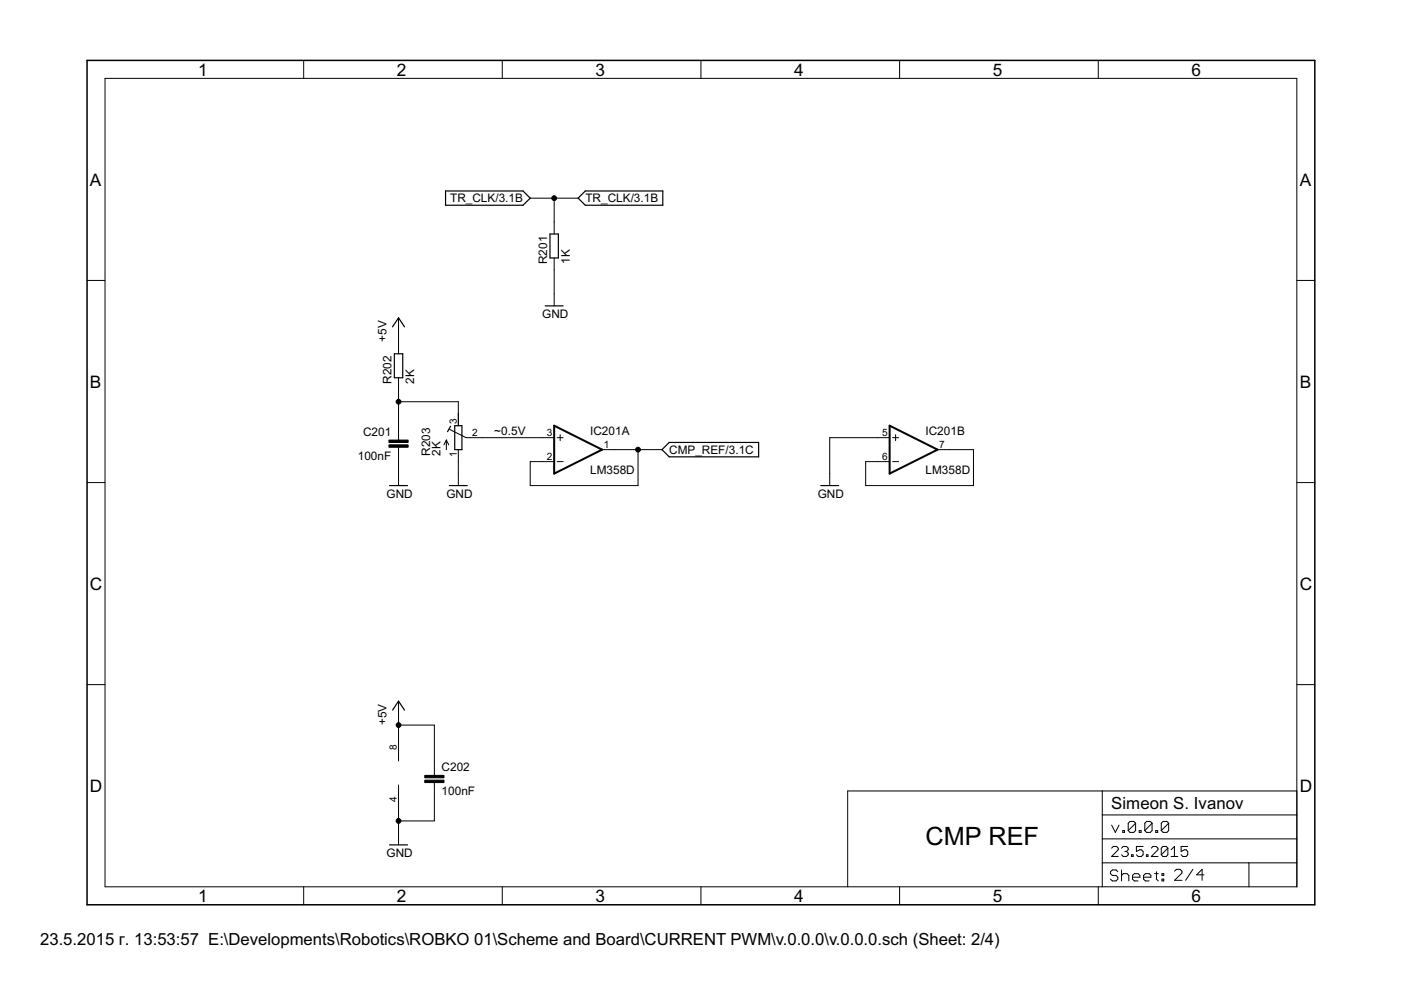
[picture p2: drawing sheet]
<svg xmlns="http://www.w3.org/2000/svg" width="297mm" height="210mm" viewBox="0 0 297 210" stroke-linecap="round" stroke-linejoin="round" font-family="sans-serif">
<g fill="#000" stroke="#000" stroke-width=".25">
<path d="M94.5 40.5v3zM94.5 43.5h16.4zM94.5 40.5h16.4zM110.9 43.5l1.5-1.5zM110.9 40.5l1.5 1.5zM116.6 49.6v5.1zM118.4 49.6v5.1zM116.6 49.6h1.8zM116.6 54.7h1.8zM122.6 42l1.5-1.5zM122.6 42l1.5 1.5zM124.1 40.5h16.4z"/>
<path d="M124.1 43.5h16.4zM140.5 40.5v3zM83.6 75v5.1zM84.5 67.4l-1.3 1.9zM83.6 75h1.8zM84.5 67.4l1.3 1.9zM115.6 64.9h3.8zM85.4 75v5.1zM83.6 80.1h1.8zM95.5 90.4l-.6 1.1zM96.4 90.3v5zM96.4 95.3h1.5z"/>
<path d="M96.4 90.3h.8zM97.2 90.3h.7zM97.9 90.3v5zM140.4 95.3l1.5-1.5zM140.4 95.3l1.5 1.6zM141.9 93.8h18.9zM141.9 96.9h18.9zM160.8 93.8v3.1zM82.6 103h3.8zM95.3 103h3.8zM174 103h3.8zM84.5 148.7l-1.3 1.9z"/>
<path d="M84.5 148.7l1.3 1.9zM82.6 179.1h3.8z"/>
</g>
<g fill="#000" stroke="#000" stroke-width=".21">
<path d="M22.3 16.6v171.4zM64.4 12.8v3.8zM106.5 12.8v3.8zM148.6 12.8v3.8zM190.7 12.8v3.8zM232.9 12.8v3.8zM22.3 16.6h252.7zM18.5 59.5h3.8zM112.4 42h5.1zM117.5 47.1v2.5zM117.5 54.7v2.5zM117.5 57.2v5.1z"/>
<path d="M117.5 42v5.1zM117.5 42h5.1zM275 59.5h3.8zM84.5 72.5v2.5zM84.5 67.4v2.5zM84.5 69.9v2.6zM117.5 62.3v2.6zM84.5 90.3v2.5zM84.5 95.3v2.6zM84.5 92.8v.5zM84.5 94.8v.5zM84.5 80.1v2.5z"/>
<path d="M84.5 97.9v2.5zM84.5 82.6v2.6zM84.5 85.2v5.1zM94.6 93.3v2zM94.6 93.3l-.5 1zM94.6 93.3l.5 1zM97.2 95.3v2.6zM97.2 87.7v2.6zM97.2 85.2v2.5zM84.5 85.2h12.7zM95.3 91l3.5 1.8zM98.8 92.8h.9z"/>
<path d="M99.7 92.8h2.6zM102.3 92.8h12.7zM112.4 97.9v5.1zM115 97.9h2.5zM115 92.8h2.5zM112.4 97.9h2.6zM118.1 92.8h1.3zM118.1 97.9h1.3zM118.8 92.2v1.2zM127.7 95.3h2.5zM130.2 95.3h5.1zM135.3 95.3h5.1z"/>
<path d="M175.9 92.8v7.6zM183.5 97.9v5.1zM186.1 97.9h2.5zM186.1 92.8h2.5zM175.9 92.8h10.2zM183.5 97.9h2.6zM189.3 92.8h1.2zM189.3 97.9h1.2zM189.9 92.2v1.2zM198.8 95.3h2.5zM201.3 95.3h5.1zM18.5 102.3h3.8z"/>
<path d="M84.5 100.4v2.6zM97.2 100.4v2.6zM97.2 97.9v2.5zM112.4 103h22.9zM135.3 95.3v7.7zM175.9 100.4v2.6zM183.5 103h22.9zM206.4 95.3v7.7zM275 102.3h3.8zM18.5 145.2h3.8zM84.5 156.3v5.1zM84.5 148.7v2.5z"/>
<path d="M84.5 151.2v2.5zM84.5 153.7v2.6zM84.5 153.7h7.6zM92.1 153.7v7.7zM275 145.2h3.8zM84.5 166.4v5.1zM84.5 176.6v2.5zM84.5 174.1v2.5zM84.5 171.5v2.6zM84.5 174.1h7.6zM92.1 161.4v2.5zM92.1 166.4v2.6z"/>
<path d="M92.1 163.9v.5zM92.1 165.9v.5zM92.1 169v5.1zM179.7 167.7h54zM233.7 167.7h41.3zM233.7 177.9h41.3zM233.7 172.8v5.1zM233.7 172.8h41.3zM233.7 167.7v5.1zM235.7 174.9l.8 1.6zM236 179.5l-.3 .3zM237.3 174.9l-.8 1.6z"/>
<path d="M236 179.5h.7zM236.7 179.5l.4 .3zM238.1 179.5l-.3 .3zM238 176.1v.4zM238 176.1h.4zM238.1 179.5h.7zM238.4 176.1v.4zM238 176.5h.4zM238.8 179.5l.4 .3zM239.2 174.5v1.6zM239.2 174.5l.4-.3zM239.2 176.1l1.6-1.6z"/>
<path d="M239.2 179.8v.4zM239.6 174.2h.8zM239.2 176.1l.4 .4zM240.4 174.2l.4 .3zM239.6 176.5h.8zM240.8 174.5v1.6zM240.4 176.5l.4-.4zM240.9 179.5v1zM241.5 176.1v.4zM241.5 176.1h.4zM241.9 176.1v.4zM241.5 176.5h.4z"/>
<path d="M240.9 179.5h1.5zM242.7 174.5v1.6zM242.7 174.5l.4-.3zM244.3 174.5l-1.6 1.6zM243.1 174.2h.8zM242.7 176.1l.4 .4zM243.9 174.2l.4 .3zM243.1 176.5h.8zM244.3 174.5v1.6zM244.3 176.1l-.4 .4zM244.5 179.5l-.4 .3zM245 176.1v.4z"/>
<path d="M245 176.1h.4zM244.5 179.5h.7zM245.4 176.1v.4zM245 176.5h.4zM245.2 179.5l.3 .3zM246.2 174.5v1.6zM246.2 174.5l.4-.3zM246.2 176.1l1.6-1.6zM246.5 179.5l-.3 .3zM246.5 179.5h.8zM246.6 174.2h.8zM246.2 176.1l.4 .4z"/>
<path d="M247.3 179.5l.3 .3zM247.4 174.2l.4 .3zM246.6 176.5h.8zM247.6 179.8v1.4zM247.8 174.5v1.6zM247.8 176.1l-.4 .4zM249 179.5v2.1zM250.4 179.5v1zM250.4 179.5h1.4zM275 172.8v5.1zM275 167.7v5.1zM22.3 188h252.7z"/>
<path d="M64.4 188v3.8zM106.5 188v3.8zM148.6 188v3.8zM179.7 167.7v20.3zM190.7 188v3.8zM232.9 188v3.8zM233.7 182.9v5.1zM233.7 177.9v5zM235.4 184.8v.4zM235.4 185.2l.4 .4zM237.1 180.2l-1.4 1.4zM235.4 184.8l.4-.4z"/>
<path d="M235.8 185.6h.8zM235.4 186.4l.4 .4zM235.8 184.4h.8zM236.6 185.6l.4 .4zM235.8 186.8h.8zM236.6 184.4l.4 .4zM237 186v.4zM237 186.4l-.4 .4zM235.7 181.6h1.4zM237.1 179.8v.4zM237.8 184.4v2.4zM237.8 185.6l.4-.4z"/>
<path d="M237.8 181.2l.3 .4zM238.2 185.2h.8zM238.5 180.5h.3zM238.8 180.5l.4 .4zM238.1 181.6h.7zM239 185.2l.3 .4zM239.2 180.2l-.4 .3zM239.2 180.9v.3zM239.2 181.2l-.4 .4zM239.3 185.6v1.2zM239.9 181.2v.4zM239.9 181.2h.3z"/>
<path d="M240.1 185.6v.8zM240.1 185.6l.4-.4zM240.2 181.2v.4zM239.9 181.6h.3zM240.1 186.4l.4 .4zM240.5 185.2h.8zM240.9 180.5l.7-.3zM240.5 186.8h.8zM241.3 185.2l.4 .4zM240.9 181.2l.4 .4zM241.6 180.2h.4zM241.7 185.6v.4z"/>
<path d="M240.1 186h1.6zM242 180.2l.4 .3zM241.3 181.6h.7zM242.4 180.5v.7zM242.4 181.2l-.4 .4zM242.5 185.6v.8zM242.5 185.6l.3-.4zM242.5 186.4l.3 .4zM242.8 185.2h.8zM243.1 181.2v.4zM243.1 181.2h.3zM243.4 181.2v.4z"/>
<path d="M243.1 181.6h.3zM242.8 186.8h.8zM243.6 185.2l.4 .4zM244 185.6v.4zM242.5 186h1.5zM244.1 181.6l1.4-1.4zM244.8 185.2h.8zM245.2 184.8v1.6zM245.2 186.4l.4 .4zM244.1 181.6h1.4zM245.5 179.8v.4zM246.2 179.8v1.4z"/>
<path d="M246.2 181.2l1.4-1.4zM246.4 185.2h.3zM246.4 185.2v.4zM246.4 186.4h.3zM246.4 186.4v.4zM246.2 181.2l.3 .4zM246.7 185.2v.4zM246.4 185.6h.3zM246.7 186.4v.4zM246.4 186.8h.3zM246.5 181.6h.8zM247.6 181.2l-.3 .4z"/>
<path d="M248.3 180.2l.7-.7zM248.3 181.6h1.4zM249 186.6l1.6-1.5zM249 184.7l.4-.4zM249.4 184.3h.8zM250.4 180.5l.7-.3zM249 186.6h1.6zM250.6 184.7v.4zM250.2 184.3l.4 .4zM250.4 181.2l.4 .4zM251.1 180.2h.4zM252.9 184.3l-1.5 2.3z"/>
<path d="M251.5 180.2l.3 .3zM250.8 181.6h.7zM251.8 180.5v.7zM251.8 181.2l-.3 .4zM253.7 185.5h1.6zM254.9 184.3v2.3zM254.9 184.3l-1.2 1.2zM264.8 182.9v5.1zM264.8 182.9h10.2zM233.7 182.9h31.1zM275 182.9v5.1zM275 177.9v5z"/>
<path d="M275 16.6v171.4z"/>
<circle cx="117.5" cy="42" r=".51"/>
<circle cx="84.5" cy="85.2" r=".51"/>
<circle cx="135.3" cy="95.3" r=".51"/>
<circle cx="84.5" cy="153.7" r=".51"/>
<circle cx="84.5" cy="174.1" r=".51"/>
</g>
<path d="M18.5 12.8v179zM18.5 12.8h260.3zM18.5 191.8h260.3zM278.8 12.8v179z" fill="#000" stroke="#000" stroke-width=".32"/>
<path d="M117.5 90.3v10.1zM117.5 90.3l10.2 5zM188.6 90.3v10.1zM188.6 90.3l10.2 5zM117.5 100.4l10.2-5.1zM188.6 100.4l10.2-5.1z" fill="#000" stroke="#000" stroke-width=".42"/>
<path d="M82.5 94.3h4v.5h-4zM82.5 93.3h4v.5h-4zM90.1 165.4h4v.5h-4zM90.1 164.4h4v.5h-4z" fill="#000" stroke="#000" stroke-width=".21"/>
<text font-size="6" x="196.2" y="179.1">CMP REF</text>
<g font-size="4.1">
<text x="42" y="16">1</text>
<text x="84.1" y="16">2</text>
<text x="126.3" y="16">3</text>
<text x="168.4" y="16">4</text>
<text x="210.5" y="16">5</text>
<text x="252.6" y="16">6</text>
<text x="19.1" y="39.3">A</text>
<text x="275.6" y="39.3">A</text>
<text x="19.1" y="82.2">B</text>
<text x="275.6" y="82.2">B</text>
<text x="19.1" y="125">C</text>
<text x="275.6" y="125">C</text>
<text x="19.1" y="167.9">D</text>
<text x="275.6" y="167.9">D</text>
<text x="42" y="191.2">1</text>
<text x="84.1" y="191.2">2</text>
<text x="126.3" y="191.2">3</text>
<text x="168.4" y="191.2">4</text>
<text x="210.5" y="191.2">5</text>
<text x="252.6" y="191.2">6</text>
</g>
<g font-size="4">
<text x="235.6" y="171.5">Simeon S. Ivanov</text>
<text x="8.5" y="200.4">23.5.2015 г. 13:53:57 E:\Developments\Robotics\ROBKO 01\Scheme and Board\CURRENT PWM\v.0.0.0\v.0.0.0.sch (Sheet: 2/4)</text>
</g>
<g font-size="2.8">
<text x="95.4" y="42.9">TR_CLK/3.1B</text>
<text x="124.1" y="42.9">TR_CLK/3.1B</text>
<text x="116" y="56" transform="rotate(-90 116 56)">R201</text>
<text x="120.8" y="56" transform="rotate(-90 120.8 56)">1K</text>
<text x="115" y="67.4">GND</text>
<text x="81.9" y="72.5" transform="rotate(-90 81.9 72.5)">+5V</text>
<text x="83" y="81.4" transform="rotate(-90 83 81.4)">R202</text>
<text x="87.8" y="81.4" transform="rotate(-90 87.8 81.4)">2K</text>
<text x="77" y="92.4">C201</text>
<text x="104.8" y="92.2">~0.5V</text>
<text x="125.1" y="92.2">IC201A</text>
<text x="196.2" y="92.2">IC201B</text>
<text x="75.9" y="97.5">100nF</text>
<text x="91.2" y="96.6" transform="rotate(-90 91.2 96.6)">R203</text>
<text x="93.4" y="96.6" transform="rotate(-90 93.4 96.6)">2K</text>
<text x="125.1" y="100.4">LM358D</text>
<text x="141.9" y="96.2">CMP_REF/3.1C</text>
<text x="196.2" y="100.4">LM358D</text>
<text x="81.9" y="105.5">GND</text>
<text x="94.6" y="105.5">GND</text>
<text x="173.4" y="105.5">GND</text>
<text x="81.9" y="153.7" transform="rotate(-90 81.9 153.7)">+5V</text>
<text x="93.6" y="163.5">C202</text>
<text x="93.6" y="168.6">100nF</text>
<text x="81.9" y="181.7">GND</text>
</g>
<g font-size="2.4">
<text x="96.8" y="89.9" transform="rotate(-90 96.8 89.9)">3</text>
<text x="100.1" y="92.4">2</text>
<text x="116" y="92.4">3</text>
<text x="128" y="95">1</text>
<text x="187.1" y="92.4">5</text>
<text x="199.1" y="95">7</text>
<text x="96.8" y="96.9" transform="rotate(-90 96.8 96.9)">1</text>
<text x="116" y="97.5">2</text>
<text x="187.1" y="97.5">6</text>
<text x="84.1" y="159" transform="rotate(-90 84.1 159)">8</text>
<text x="84.1" y="170" transform="rotate(-90 84.1 170)">4</text>
</g>
</svg>
